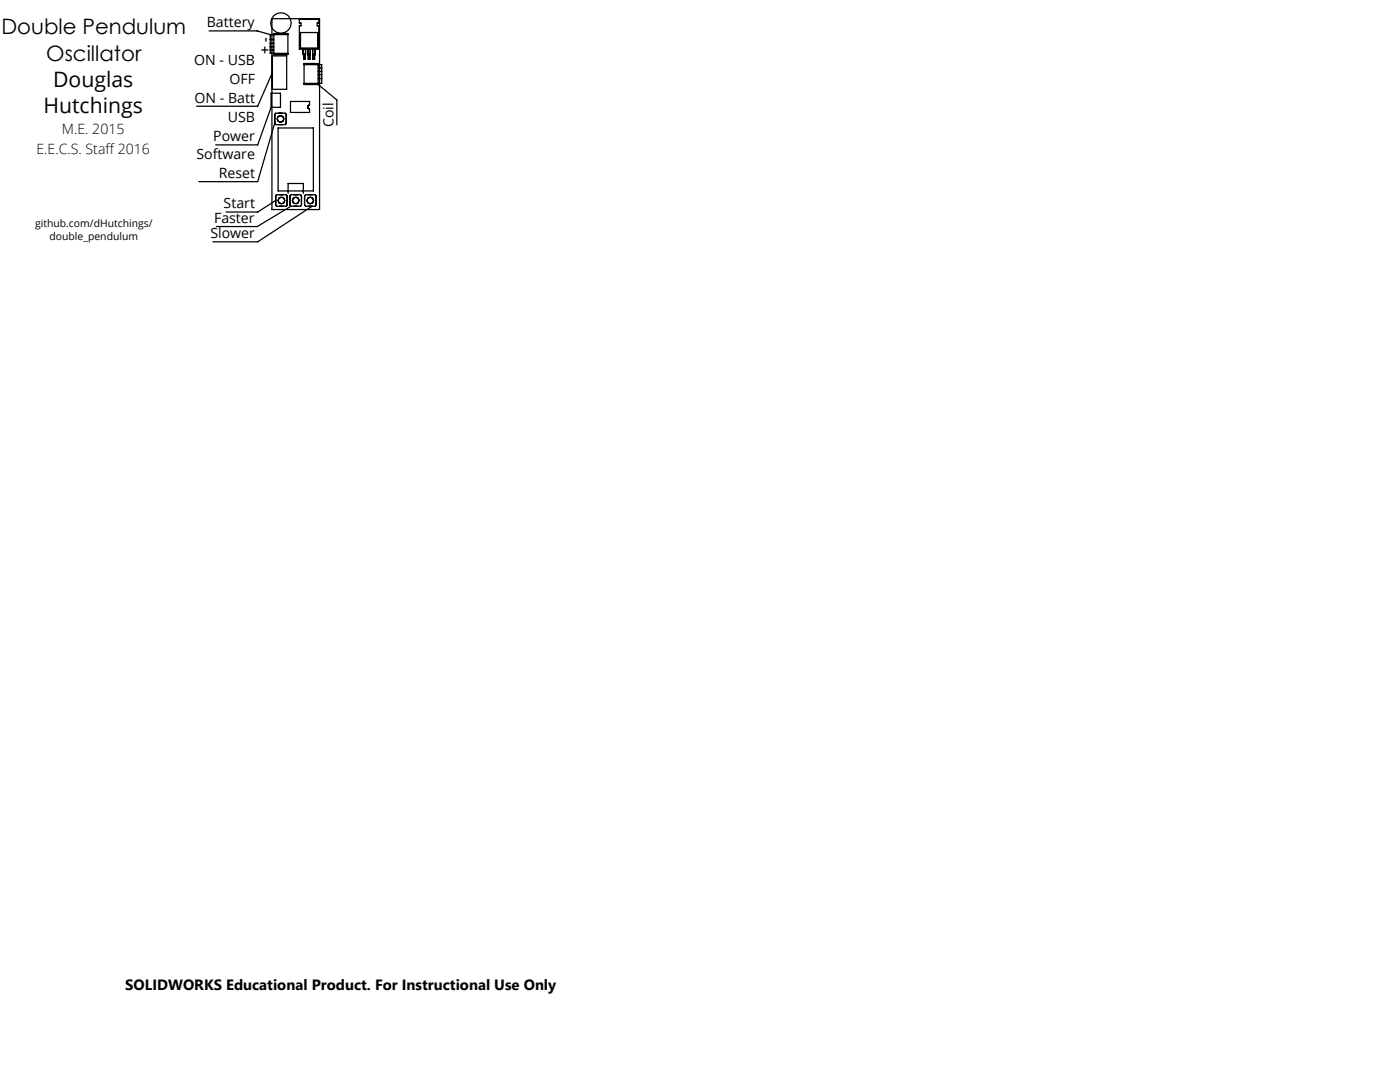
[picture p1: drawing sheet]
<svg xmlns="http://www.w3.org/2000/svg" width="279mm" height="216mm" viewBox="0 0 279 216" stroke-linecap="round" stroke-linejoin="round" font-family="sans-serif">
<g fill="none" stroke="#000" stroke-width=".25">
<path d="M41.7 6.2h9.6l2.6 .7M53.9 6.9h3.6M53.9 6.9v3.8h3.6M53.9 10h.7M53.9 9.3h.7M53.9 8.7h.7M53.9 7.9h.7M54.1 18.6h1.9v2.8h-1.9zM54.3 3.7h9.5v38.1h-9.5zM54.4 14.5l-3 6.7h-12.2M54.4 11.2h2.8v6.6h-2.8zM54.6 6.7h2.9v4.2h-2.9z"/>
<path d="M59.7 3.9h3.9v.7h-.3v.6h.3v4.6h-3.9v-4.6h.4v-.6h-.4zM60 6.5h3.4v3.1h-3.4zM60.5 9.8v1.1h.5v-1.1M60.6 10.9v.9h.3v-.9M60.6 11.1h.3M60.7 12.7h2.8v4.2h-2.8zM60.7 12.9h3.5v3.7h-3.5M61.4 9.8v1.1h.5v-1.1M61.5 11.1h.3M61.5 10.9v.9h.3v-.9M62.4 9.8v1.1h.5v-1.1M62.5 10.9v.9h.3v-.9"/>
<path d="M62.5 11.1h.3M63.5 16.9l3.7 3v5M63.5 13.6h.7M63.5 14.2h.7M63.5 14.9h.7M63.5 15.7h.7M54.1 21.4l-2.7 7.5h-8.4M54.8 24.5l-3.4 11.7h-11.7M55 22.6h1.9l.2 .2v1.9l-.2 .2h-1.9l-.2-.2v-1.9zM55 39.1l.2-.2h1.9l.2 .2v1.9l-.2 .1h-1.9l-.2-.1zM55.5 25.5h7v12.6h-7zM57.5 38.6v-2h3v2"/>
<path d="M57.9 39.1l.2-.2h1.9l.2 .2v1.9l-.2 .1h-1.9l-.2-.1zM58 20.2h3.8v.8a.38 .38 0 0 0-.4 .3 .38 .38 0 0 0 .4 .4v.7h-3.8zM60.8 39.1l.2-.2h1.9l.2 .2v1.9l-.2 .1h-1.9l-.2-.1zM55 40l-3.6 2.3h-6.3M58.1 41.1l-6.8 4.1h-8.1M62.3 41.1l-10.9 7.2h-8.9"/>
<circle cx="56.1" cy="4.6" r="2.05"/>
<circle cx="56" cy="23.7" r=".67"/>
<circle cx="56.2" cy="40" r=".67"/>
<circle cx="59" cy="40" r=".67"/>
<circle cx="61.9" cy="40" r=".67"/>
</g>
<g font-size="4.2">
<text x=".3" y="6.9">Double Pendulum</text>
<text x="9.2" y="12.1">Oscillator</text>
<text x="10.6" y="17.4">Douglas</text>
<text x="8.7" y="22.6">Hutchings</text>
</g>
<text font-size="3" x="25" y="197.6">SOLIDWORKS Educational Product. For Instructional Use Only</text>
<g font-size="2.8">
<text x="41.3" y="5.5">Battery</text>
<text x="53.9" y="10.8" transform="rotate(-90 53.9 10.8)">+ -</text>
<text x="38.8" y="12.9">ON - USB</text>
<text x="45.8" y="16.7">OFF</text>
<text x="38.8" y="20.5">ON - Batt</text>
<text x="12.3" y="26.8">M.E. 2015</text>
<text x="42.6" y="28.2">Power</text>
<text x="45.5" y="24.4">USB</text>
<text x="66.6" y="25.4" transform="rotate(-90 66.6 25.4)">Coil</text>
<text x="7.3" y="30.6">E.E.C.S. Staff 2016</text>
<text x="39.2" y="31.7">Software</text>
<text x="43.6" y="35.5">Reset</text>
<text x="44.6" y="41.6">Start</text>
<text x="42" y="47.5">Slower</text>
<text x="42.7" y="44.5">Faster</text>
</g>
<g font-size="2.1">
<text x="7" y="45.2">github.com/dHutchings/</text>
<text x="9.9" y="47.8">double_pendulum</text>
</g>
</svg>
